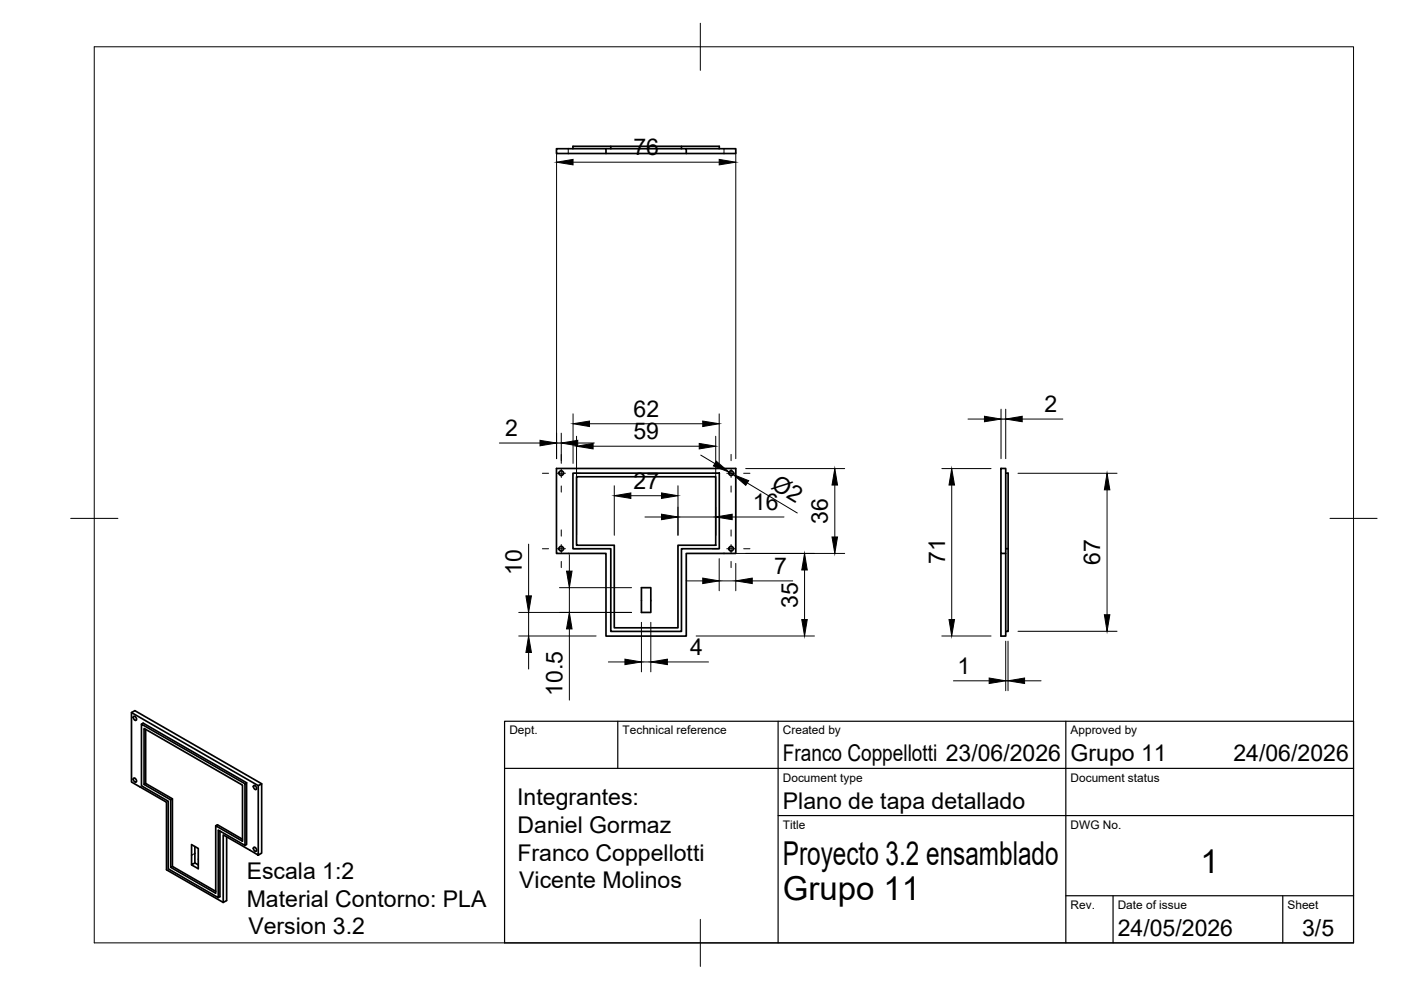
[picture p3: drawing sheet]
<svg xmlns="http://www.w3.org/2000/svg" width="297mm" height="210mm" viewBox="0 0 297 210" stroke-linecap="round" stroke-linejoin="round" font-family="sans-serif">
<!-- layer: Visible -->
<g fill="none" stroke="#000" stroke-width=".36">
<path d="M121.5 31.5v-.5h31v.5M128.5 31.5h17v1M129.5 31v.5M144.5 31v.5M145.5 31.5h10.5v1h-38v-1h10.5v1M118 99.3h38v18h-10.5v17.6h-17v-17.6h-10.5zM212.2 99.3h1v18h-1zM121.5 100.3h31v16h-8v17.6h-15v-17.6h-8zM122.2 101.1h29.5v14.5h-8v17.5h-13.5v-17.5h-8zM212.2 117.3v17.6h1v-17.6M213.2 100.3h.5v33.6h-.5M213.2 116.3h.5"/>
<path d="M136 124.6h2v5.3h-2zM27.9 151.1l26.9 15.5M28.3 151.9l.5 .1 .1 .7-.5-.2zM30 153.5l21.9 12.7v13.1l-5.6-3.3v14.3l-10.6-6.1v-14.3l-5.7-3.3zM30 153.5l.4-.2 21.9 12.7-.4 .2M30.5 154.4l20.9 12.1v11.8l-5.7-3.2v14.3l-9.5-5.5v-14.3l-5.7-3.3zM30.9 154.7v11.4M28.3 165l.5 .2 .1 .6-.5-.2zM30.5 166.3l.4-.2 5.7 3.3-.4 .2M36.6 169.4v14.3l-.4 .2M41.3 179.5v3.5l-.7 .4v-4.3l1.4 .8v4.3l-1.4-.8M45.7 175.1l.4-.2 5.3 3"/>
<path d="M46.6 176.2v13.9l-.3 .2M52.3 166v13.1l-.4 .2M53.8 166.6l.4 .1 .2 .6-.5-.1zM53.8 179.7l.4 .1 .2 .6-.5-.1zM55.5 166.2l-26.9-15.5-.7 .4v14.7l7.4 4.3v14.3l12 6.9 .7-.4v-13.5M36.6 183.7l9.1 5.3M41.3 183l.7 .4M54.8 181.3v-14.7l.7-.4v14.7l-.7 .4-7.5-4.3v14.3"/>
<circle cx="119" cy="116.3" r=".5"/>
<circle cx="119" cy="100.3" r=".5"/>
<circle cx="155" cy="116.3" r=".5"/>
<circle cx="155" cy="100.3" r=".5"/>
</g>
<!-- layer: Visible Narrow -->
<path d="M120.5 31.5v1M153.5 31.5v1M41.3 180.9l-.7 .4" fill="none" stroke="#000" stroke-width=".21"/>
<!-- layer: BORDER -->
<path d="M20 9.9h267v190h-267zM148.5 4.9v10M15 109.9h10M282 109.9h10M148.5 194.9v10" fill="none" stroke="#000" stroke-width=".21"/>
<!-- layer: TITLEBLOCK -->
<path d="M107 152.9h180v47h-180zM131 152.9v10M165 152.9v47M226 152.9v47M107 162.9h180M165 172.9h122M226 189.9h61M236 189.9v10M272 189.9v10" fill="none" stroke="#000" stroke-width=".25"/>
<!-- layer: Smart Centers -->
<g fill="none" stroke="#000" stroke-width=".21">
<path d="M119 96.3v1.4M119 99.5v1.7M155 96.3v1.4M155 99.5v1.7M115 100.3h1.3M115 116.3h1.3M118.1 100.3h1.8M118.1 116.3h1.8M119 103v1.3M119 112.3v1.4M119 115.5v1.7M119 119v1.3"/>
<path d="M121.7 100.3h1.3M121.7 116.3h1.3M151 100.3h1.3M151 116.3h1.3M154.1 100.3h1.8M154.1 116.3h1.8M155 103v1.3M155 112.3v1.4M155 115.5v1.7M155 119v1.3M157.7 100.3h1.3M157.7 116.3h1.3"/>
</g>
<!-- layer: FD_Dimensions -->
<g fill="none" stroke="#000" stroke-width=".21">
<path d="M118 32.3v65M121.5 34.4h31M156 32.3v65M105.9 93.9h8.6M118 93.9h1M119 91.8v6.4M121.5 87.7v10.5M122.2 92.5v21M122.5 93.9h3.5M125 89.8h24M125.8 94.6h22.5M148.6 96.5l3 1.8"/>
<path d="M151.7 92.5v21M152.5 87.7v10.5M158.1 99.3h21M199.7 99.3h10.4M205.2 88.9h3.5M212.2 86.8v10.5M212.2 88.9h1M213.2 86.8v10.5M216.7 88.9h8.6M112.1 115.4v10.9M120.7 117.6v3.5M130.2 103v10.5"/>
<path d="M133.8 105.1h6.5M136.7 109.6h3.6M143.7 103v10.5M143.7 109.6h8M147.6 117.3h31.5M152.5 118.4v6.9M154.6 100.1l.8 .5M155.2 109.6h11M156 119.5v5.8M158.4 102.4l10.6 6.4M177 102.8v11M201.8 102.8v28.6"/>
<path d="M215.8 100.3h21M234.7 103.9v26.4M110 134.8h16.4M110 129.9h23.9M112.1 129.9v4.9M112.1 138.3v3.6M118.6 124.6h15.3M120.7 124.6v5.3M120.7 133.3v15.1M136 131.9v10.5M138 131.9v10.5M145.5 123.2h3.5"/>
<path d="M147.6 134.8h25.1M152.5 123.2h3.5M159.5 123.2h8.6M170.6 120.9v10.5M199.7 134.8h10.4M213.2 135.9v10.5M213.7 135.9v10.5M215.8 133.9h21M129 140.3h3.5M136 140.3h2M141.5 140.3h8.7M202.1 144.3h7.6"/>
<path d="M213.2 144.3h.5M217.2 144.3h3.5"/>
</g>
<g fill="#000" stroke="#000" stroke-width=".21">
<path d="M118 34.4l3.5-.6v1.2zM152.5 33.8l3.5 .6-3.5 .6zM114.5 93.4l3.5 .5-3.5 .6zM119 93.9l3.5-.5v1.1zM121.5 89.8l3.5-.5v1.1zM122.2 94.6l3.6-.6v1.2zM148.3 94l3.4 .6-3.4 .6zM149 89.3l3.5 .5-3.5 .6zM151.9 97.8l2.7 2.3-3.3-1.3zM208.7 88.3l3.5 .6-3.5 .5zM213.2 88.9l3.5-.6v1.1zM130.2 105.1l3.6-.6v1.2z"/>
<path d="M140.3 104.5l3.4 .6-3.4 .6zM140.3 109l3.4 .6-3.4 .6zM151.7 109.6l3.5-.6v1.2zM155.4 100.6l3.3 1.3-.6 1zM176.4 113.8h1.2l-.6 3.5zM177 99.3l.6 3.5h-1.2zM201.8 99.3l.6 3.5h-1.2zM234.7 100.3l.6 3.6h-1.2zM112.1 134.8l.6 3.5h-1.2zM111.5 126.3h1.2l-.6 3.6zM120.1 121.1h1.2l-.6 3.5zM120.7 129.9l.6 3.4h-1.2z"/>
<path d="M132.5 139.8l3.5 .5-3.5 .6zM138 140.3l3.5-.5v1.1zM149 122.6l3.5 .6-3.5 .5zM156 123.2l3.5-.6v1.1zM170.6 117.3l.6 3.6h-1.2zM170 131.4h1.2l-.6 3.4zM201.2 131.4h1.2l-.6 3.4zM234.1 130.3h1.2l-.6 3.6zM209.7 143.8l3.5 .5-3.5 .6zM213.7 144.3l3.5-.5v1.1z"/>
</g>
<g font-size="7">
<text x="166" y="183.4">Proyecto 3.2 ensamblado</text>
<text x="254.5" y="185.2">1</text>
<text x="166" y="190.9">Grupo 11</text>
</g>
<g font-size="4.9">
<text x="134.3" y="32.9">76</text>
<text x="134.3" y="88.4">62</text>
<text x="221.5" y="87.5">2</text>
<text x="107.1" y="92.5">2</text>
<text x="134.3" y="93.1">59</text>
<text x="134.3" y="103.7">27</text>
<text x="163.3" y="103.5" transform="rotate(31 163.3 103.5)">Ø2</text>
<text x="159.6" y="108.2">16</text>
<text x="175.5" y="111.1" transform="rotate(-90 175.5 111.1)">36</text>
<text x="200.4" y="119.5" transform="rotate(-90 200.4 119.5)">71</text>
<text x="233.3" y="119.8" transform="rotate(-90 233.3 119.8)">67</text>
<text x="110.6" y="122" transform="rotate(-90 110.6 122)">10</text>
<text x="164.2" y="121.7">7</text>
<text x="169.1" y="128.8" transform="rotate(-90 169.1 128.8)">35</text>
<text x="146.3" y="139">4</text>
<text x="203" y="143">1</text>
<text x="119.3" y="147.6" transform="rotate(-90 119.3 147.6)">10.5</text>
<text x="166" y="161.4">Franco Coppellotti 23/06/2026</text>
<text x="227" y="161.4">Grupo 11</text>
<text x="261.5" y="161.4">24/06/2026</text>
<text x="109.7" y="170.7">Integrantes:</text>
<text x="166" y="171.4">Plano de tapa detallado</text>
<text x="109.7" y="176.6">Daniel Gormaz</text>
<text x="109.7" y="182.5">Franco Coppellotti</text>
<text x="52.3" y="186.4">Escala 1:2</text>
<text x="110.1" y="188.3">Vicente Molinos</text>
<text x="52.3" y="192.3">Material Contorno: PLA</text>
<text x="52.7" y="198.1">Version 3.2</text>
<text x="237" y="198.4">24/05/2026</text>
<text x="276.1" y="198.6">3/5</text>
</g>
<g font-size="2.5">
<text x="108" y="155.7">Dept.</text>
<text x="132" y="155.7">Technical reference</text>
<text x="166" y="155.7">Created by</text>
<text x="227" y="155.7">Approved by</text>
<text x="166" y="165.7">Document type</text>
<text x="227" y="165.7">Document status</text>
<text x="166" y="175.7">Title</text>
<text x="227" y="175.7">DWG No.</text>
<text x="227" y="192.7">Rev.</text>
<text x="237" y="192.7">Date of issue</text>
<text x="273" y="192.7">Sheet</text>
</g>
</svg>
